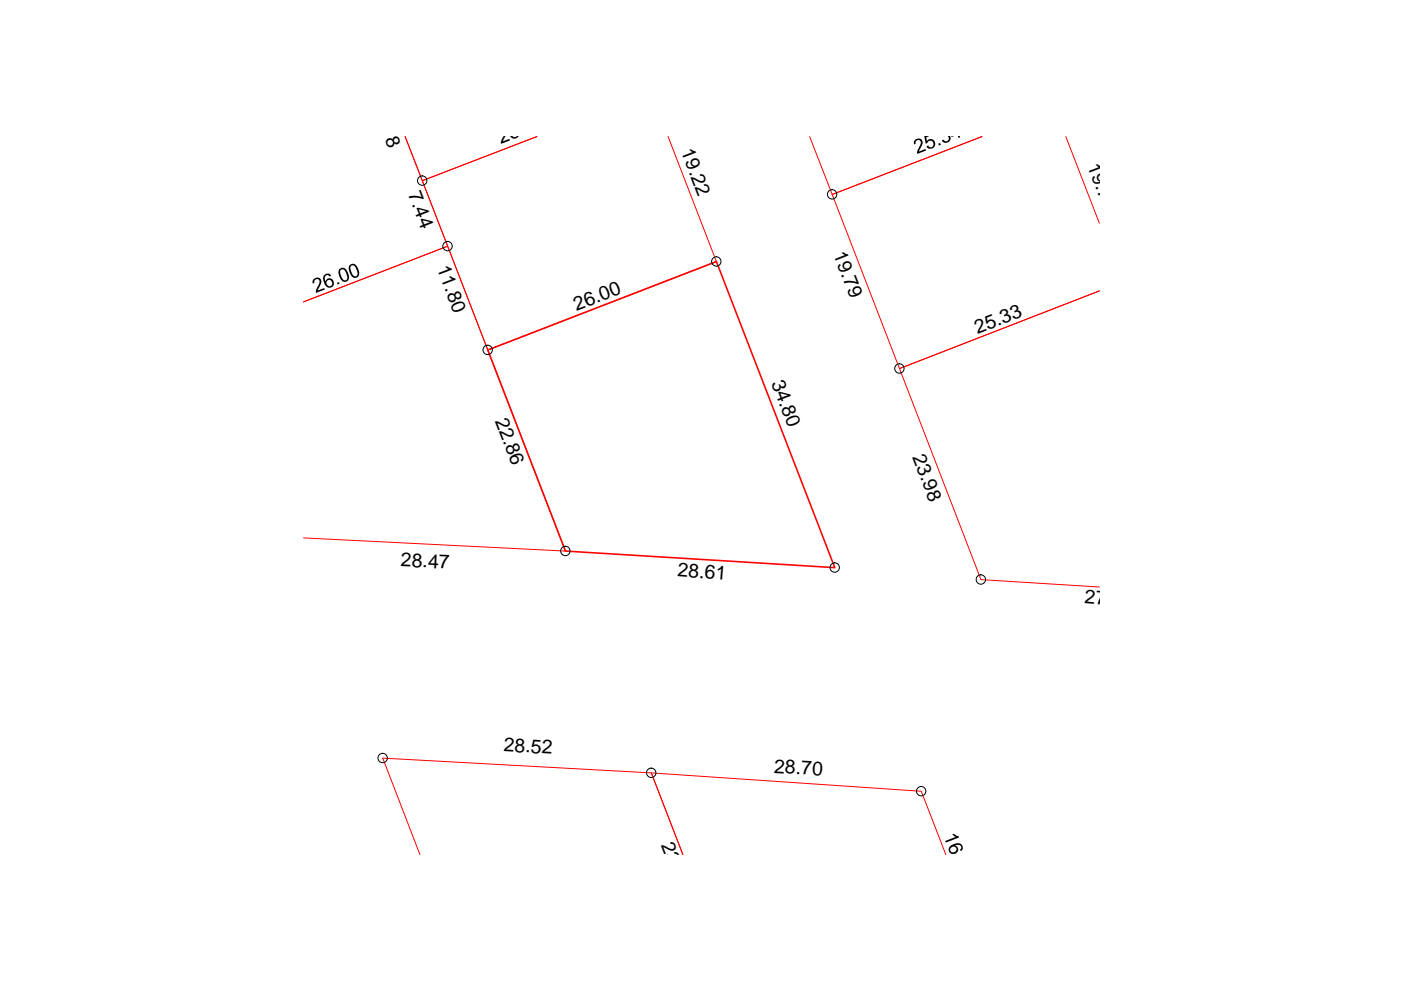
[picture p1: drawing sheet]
<svg xmlns="http://www.w3.org/2000/svg" width="297mm" height="210mm" viewBox="0 0 297 210" stroke-linecap="round" stroke-linejoin="round" font-family="sans-serif">
<path d="M103.4 74.2l48.5-18.7 25.1 64.9-57.1-3.6z" fill="none" stroke="#f00" stroke-width=".34"/>
<path d="M141.6 29l10.3 26.5-48.5 18.7-13.9-35.9 24.3-9.3-24.3 9.3-3.6-9.3 9 23.2-30.6 11.8 30.6-11.8 25 64.6-55.6-2.8M171.7 29l4.7 12.2 31.8-12.2-31.8 12.2 14.3 36.9 42.4-16.4-42.4 16.4 17.3 44.8 25.1 1.6M226 29l7.1 18.3M89 181.2l-7.8-20.5 56.9 3.2 6.7 17.3-6.7-17.3 57.2 3.9 5.2 13.4" fill="none" stroke="#f00" stroke-width=".21"/>
<g fill="none" stroke="#000" stroke-width=".21">
<circle cx="89.5" cy="38.3" r=".99"/>
<circle cx="94.9" cy="52.2" r=".99"/>
<circle cx="151.9" cy="55.4" r=".99"/>
<circle cx="176.4" cy="41.2" r=".99"/>
<circle cx="103.4" cy="74.2" r=".99"/>
<circle cx="190.7" cy="78.1" r=".99"/>
<circle cx="119.9" cy="116.8" r=".99"/>
<circle cx="177" cy="120.3" r=".99"/>
<circle cx="208" cy="122.9" r=".99"/>
<circle cx="81.1" cy="160.7" r=".99"/>
<circle cx="138.1" cy="163.9" r=".99"/>
<circle cx="195.3" cy="167.7" r=".99"/>
</g>
<g fill="#000">
<path d="M194 29.7l.6-.3h.4l.6 .5v.7l-.7 1.5 1.3-.5 .1 .3-1.8 .7v-.6l.7-1.4v-.5l-.3-.4h-.4l-.4 .3v.5l-.3 .1v-.6zM196 28.9h1.5l-1.1 .2 .1 .8 .5-.4 .8 .1 .5 .8-.3 .8-.6 .3h-.4l-.5-.3-.1-.2 .4-.1 .3 .3h.6l.2-.4v-.4l-.3-.5-.5-.1-.4 .3-.1 .3h-.3zM198.9 30.5l.4-.2 .2 .4-.4 .2zM199.2 28.9h1.9a.53 .53 0 0 1 .5 .3 .53 .53 0 0 1-.2 .6l-.4 .4-.6 .1-.4-.1-.3-.4 .3-.2 .3 .3 .4 .1 .3-.2 .2-.5a.77 .77 0 0 0-1.1-.4h.4zM66.5 59.2l.5-.3 .5-.1 .6 .5v.7l-.7 1.6 1.3-.5 .2 .3-1.9 .7v-.6l.8-1.9-.2-.3-.5-.1-.4 .3v.5l-.4 .1v-.5zM71.5 59.9l.3-.1 .2 .4-.4 .1zM200.4 178.3l2.2-.8-.7-.5 .3-.2 1.2 .7-2.9 1.1z"/>
<path d="M201.6 28.9h2.1h-.4l.3 .2-.4 .2-.2-.4-1.2 .1zM202 28.9h.9z"/>
<path d="M68.8 58.3l.8-.3 .6 .4-.3 .2-.2-.2h-.6l-.3 .7 .2 .6 .2-.4 .4-.3h.5l.5 .4 .2 .4v.5l-.5 .6-.8 .1-.6-.6-.4-1.2v-.5zM69.5 59.4l-.3 .4 .1 .5 .5 .4 .4-.1 .2-.3-.1-.7-.3-.2z"/>
<path d="M71.9 57.2l.4-.4h.5l.4 .2 .4 .4 .4 1.2v.6l-.4 .4-.8 .1-.5-.4-.5-1.3zM72.3 57.2l-.2 .5 .3 1.1 .4 .6h.6l.3-.6-.3-1-.5-.6z"/>
<path d="M74.1 56.2l.9-.3 .7 .6 .5 1.2v.6l-.4 .5-.7 .1-.6-.4-.5-1.2-.1-.5zM74.5 56.3l-.2 .3v.6l.4 1 .5 .4a.71 .71 0 0 0 .6-.5 .71 .71 0 0 0-.2-.7l-.5-1.1z"/>
<path d="M201.3 179.6l.8-.6 1.2-.2 .6 .3 .2 .9-.4 .5-.2-.4 .3-.4-.1-.4-.5-.2-.8 .2 .6 .4 .1 .7-.6 .6-.7 .1-.6-.5-.1-.6zM201.7 179.7l-.2 .3v.5l.2 .1 .4 .1 .6-.3 .1-.4-.2-.4-.5-.1z"/>
</g>
<g font-size="4.1">
<text x="78.7" y="21.9" transform="rotate(69 78.7 21.9)">11.78</text>
<text x="106.2" y="30.5" transform="rotate(-21 106.2 30.5)">26.00</text>
<text x="144.4" y="32.1" transform="rotate(69 144.4 32.1)">19.22</text>
<text x="230.5" y="35.2" transform="rotate(69 230.5 35.2)">19.76</text>
<text x="86.4" y="41.2" transform="rotate(69 86.4 41.2)">7.44</text>
<text x="176.6" y="53.8" transform="rotate(69 176.6 53.8)">19.79</text>
<text x="92.6" y="56.9" transform="rotate(69 92.6 56.9)">11.80</text>
<text x="122.3" y="65.9" transform="rotate(-21 122.3 65.9)">26.00</text>
<text x="207.3" y="70.8" transform="rotate(-21 207.3 70.8)">25.33</text>
<text x="163.5" y="81.2" transform="rotate(69 163.5 81.2)">34.80</text>
<text x="104.9" y="89.2" transform="rotate(69 104.9 89.2)">22.86</text>
<text x="193.4" y="96.9" transform="rotate(69 193.4 96.9)">23.98</text>
<text x="84.9" y="120.1" transform="rotate(3 84.9 120.1)">28.47</text>
<text x="143.6" y="122.1" transform="rotate(5 143.6 122.1)">28.61</text>
<text x="229.9" y="127.8" transform="rotate(5 229.9 127.8)">27.88</text>
<text x="106.7" y="159.3" transform="rotate(3 106.7 159.3)">28.52</text>
<text x="164" y="163.8" transform="rotate(3 164 163.8)">28.70</text>
<text x="140.1" y="179.1" transform="rotate(69 140.1 179.1)">23.10</text>
</g>
</svg>
